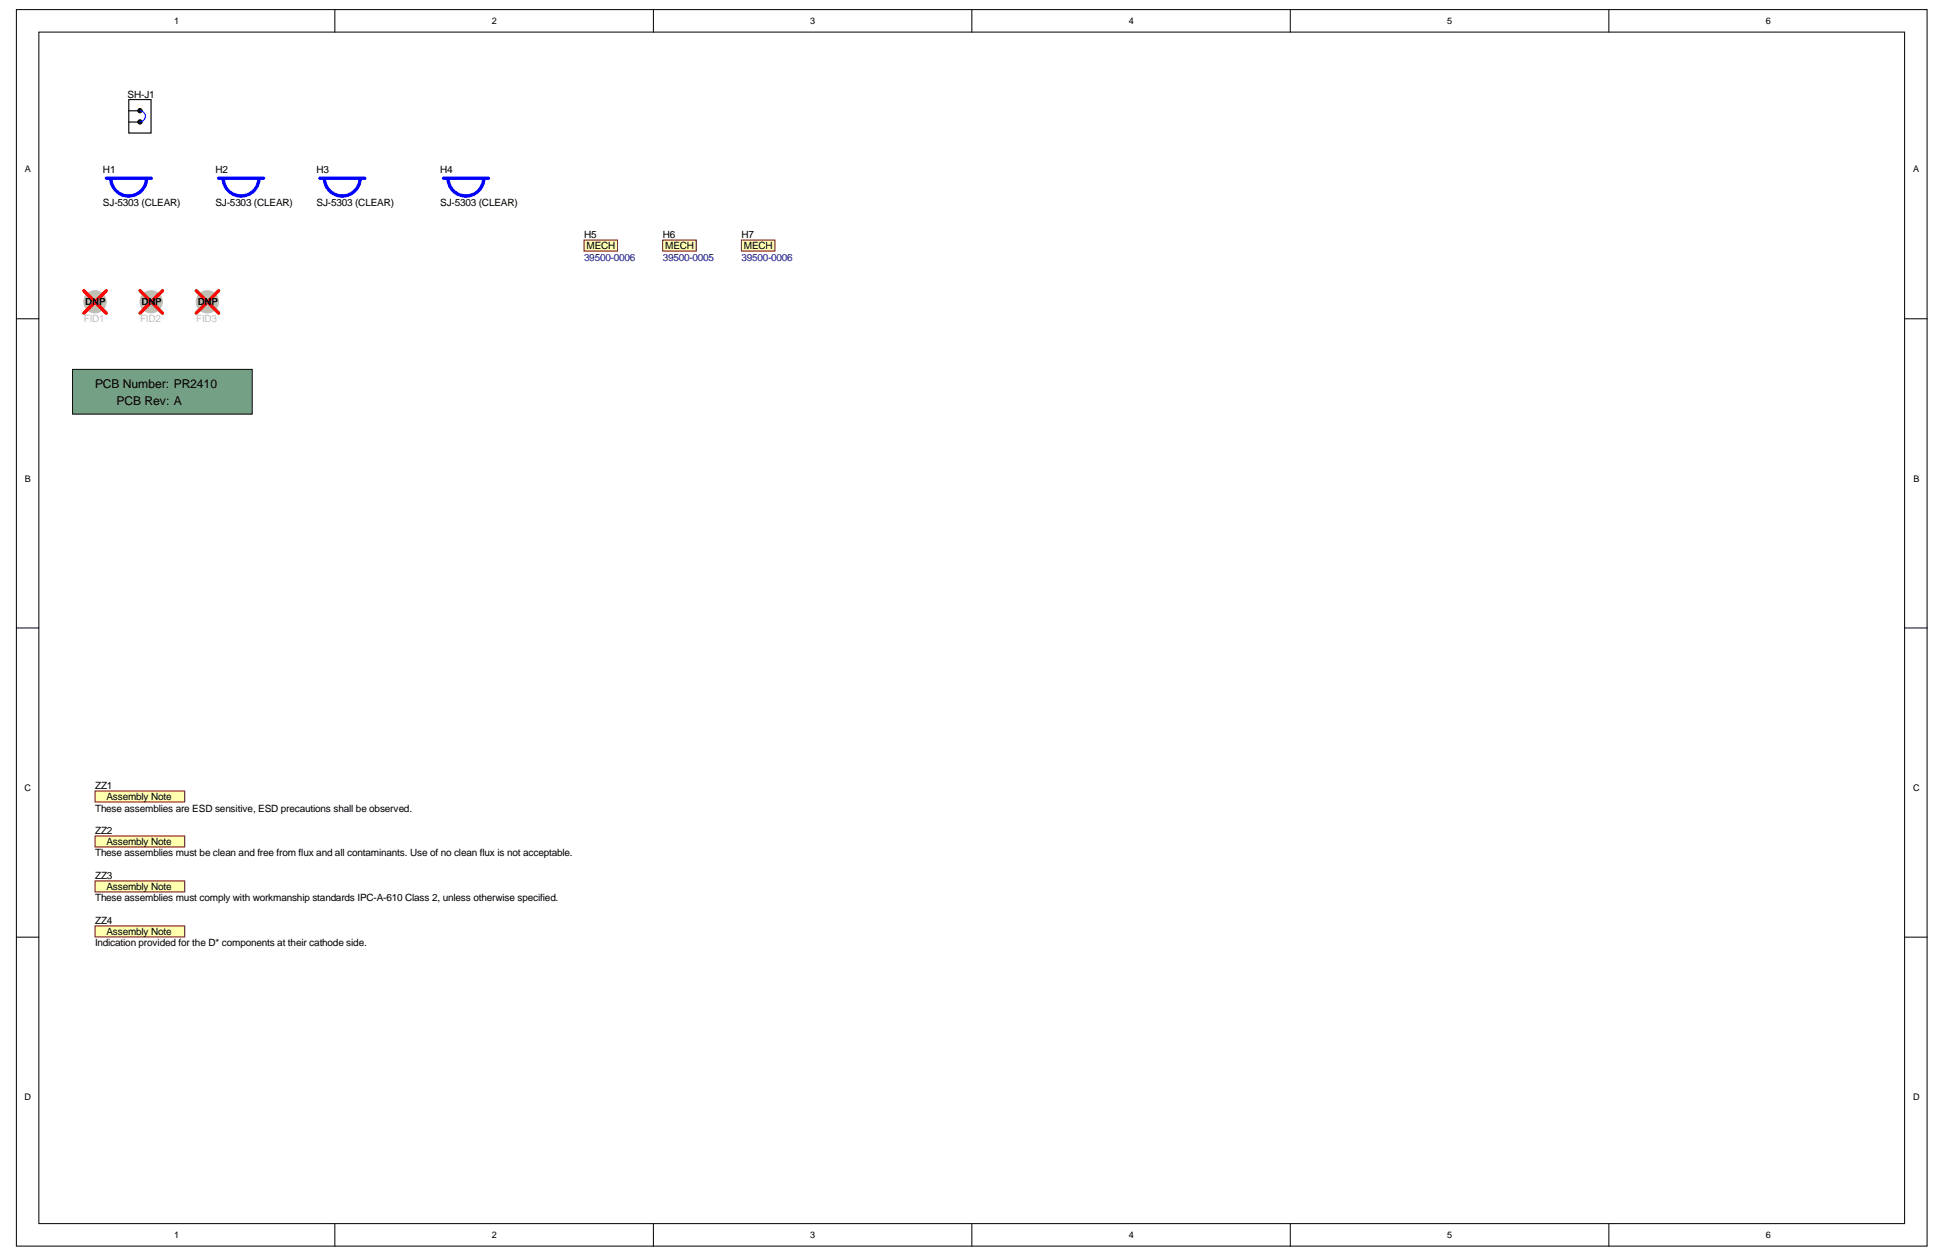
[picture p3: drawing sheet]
<svg xmlns="http://www.w3.org/2000/svg" width="432mm" height="279mm" viewBox="0 0 432 279" stroke-linecap="round" stroke-linejoin="round" font-family="sans-serif">
<g fill="#fff" stroke="#000" stroke-width=".22">
<path d="M3.6 2.1h424v274.3h-424z"/>
<path d="M8.6 7.1h414v264.3h-414z"/>
</g>
<g fill="none" stroke="#000" stroke-width=".22">
<path d="M74.3 2.1v5M145 2.1v5M215.6 2.1v5M286.3 2.1v5M357 2.1v5M3.6 70.7h5M422.7 70.7h5M3.6 139.3h5M422.7 139.3h5M3.6 207.9h5M422.7 207.9h5M74.3 271.5v5"/>
<path d="M145 271.5v5M215.6 271.5v5M286.3 271.5v5M357 271.5v5"/>
</g>
<g fill="#c0bebc" stroke="#c0bebc" stroke-width=".22">
<circle cx="33.5" cy="66.9" r="2.47"/>
<circle cx="33.5" cy="66.9" r=".97"/>
<circle cx="21.1" cy="66.9" r="2.47"/>
<circle cx="21.1" cy="66.9" r=".97"/>
<circle cx="46" cy="66.9" r="2.47"/>
<circle cx="46" cy="66.9" r=".97"/>
</g>
<path d="M18.6 64.5l5 5M23.6 64.5l-5 5M31.1 64.5l5 5M36.1 64.5l-5 5M43.5 64.5l5 5M48.5 64.5l-5 5" fill="none" stroke="#f00" stroke-width=".75"/>
<path d="M16.1 81.9h39.9v10h-39.9z" fill="#74a185" stroke="#000" stroke-width=".22"/>
<g fill="#ffffb0" stroke="#800000" stroke-width=".22">
<path d="M21.1 175.5h19.9v2.4h-19.9z"/>
<path d="M21.1 185.4h19.9v2.5h-19.9z"/>
<path d="M21.1 195.4h19.9v2.5h-19.9z"/>
</g>
<path d="M28.6 22.1h4.9v7.4h-4.9z" fill="#fff" stroke="#000" stroke-width=".25"/>
<g fill="#000" stroke="#000" stroke-width=".22">
<circle cx="31" cy="24.6" r=".47"/>
<circle cx="31" cy="27" r=".47"/>
</g>
<path d="M28.6 24.6h2.5M28.6 27.1h2.5" fill="none" stroke="#000" stroke-width=".25"/>
<path d="M31.1 24.6a1.22 1.22 0 0 1 1.2 1.2 1.22 1.22 0 0 1-1.2 1.2" fill="none" stroke="#00f" stroke-width=".25"/>
<g fill="#ffffb0" stroke="#800000" stroke-width=".22">
<path d="M129.6 53.3h7.4v2.4h-7.4z"/>
<path d="M21.1 205.4h19.9v2.4h-19.9z"/>
<path d="M147.1 53.3h7.4v2.4h-7.4z"/>
<path d="M164.5 53.3h7.4v2.4h-7.4z"/>
</g>
<path d="M23.6 39.5h10M32.5 39.5a4 4 0 0 1-3.9 4 4 4 0 0 1-4-4M48.5 39.5h10M57.5 39.5a4 4 0 0 1-4 4 4 4 0 0 1-4-4M71 39.5h10M79.9 39.5a4 4 0 0 1-4 4 4 4 0 0 1-3.9-4M98.4 39.5h10M107.3 39.5a4 4 0 0 1-3.9 4 4 4 0 0 1-4-4" fill="none" stroke="#00f" stroke-width=".75"/>
<g font-size="2.7">
<text x="21.1" y="86">PCB Number: PR2410</text>
<text x="25.9" y="89.7">PCB Rev: A</text>
</g>
<g font-size="2.2">
<text x="28.3" y="21.6">SH-J1</text>
<text x="22.8" y="38.4">H1</text>
<text x="47.8" y="38.4">H2</text>
<text x="70.2" y="38.4">H3</text>
<text x="97.7" y="38.4">H4</text>
<text x="22.8" y="45.6">SJ-5303 (CLEAR)</text>
<text x="47.8" y="45.6">SJ-5303 (CLEAR)</text>
<text x="70.2" y="45.6">SJ-5303 (CLEAR)</text>
<text x="97.7" y="45.6">SJ-5303 (CLEAR)</text>
<text x="129.6" y="52.8">H5</text>
<text x="147.1" y="52.8">H6</text>
<text x="164.5" y="52.8">H7</text>
<text x="130.1" y="55.3">MECH</text>
<text x="147.6" y="55.3">MECH</text>
<text x="165.1" y="55.3">MECH</text>
<text x="18.9" y="67.7">DNP</text>
<text x="31.4" y="67.7">DNP</text>
<text x="43.9" y="67.7">DNP</text>
<text x="21.1" y="175">ZZ1</text>
<text x="23.6" y="177.5">Assembly Note</text>
<text x="21.1" y="180">These assemblies are ESD sensitive, ESD precautions shall be observed.</text>
<text x="21.1" y="185">ZZ2</text>
<text x="21.1" y="190">These assemblies must be clean and free from flux and all contaminants. Use of no clean flux is not acceptable.</text>
<text x="23.6" y="187.5">Assembly Note</text>
<text x="21.1" y="195">ZZ3</text>
<text x="23.6" y="197.5">Assembly Note</text>
<text x="21.1" y="200">These assemblies must comply with workmanship standards IPC-A-610 Class 2, unless otherwise specified.</text>
<text x="21.1" y="204.9">ZZ4</text>
<text x="21.1" y="209.9">Indication provided for the D* components at their cathode side.</text>
<text x="23.6" y="207.4">Assembly Note</text>
</g>
<g font-size="2.2" fill="#000080">
<text x="129.6" y="57.8">39500-0006</text>
<text x="147.1" y="57.8">39500-0005</text>
<text x="164.5" y="57.8">39500-0006</text>
</g>
<g font-size="2.2" fill="#c0bebc">
<text x="18.6" y="71.5">FID1</text>
<text x="31.1" y="71.5">FID2</text>
<text x="43.5" y="71.5">FID3</text>
</g>
<g font-size="2">
<text x="38.6" y="5.3">1</text>
<text x="109.2" y="5.3">2</text>
<text x="179.8" y="5.3">3</text>
<text x="250.5" y="5.3">4</text>
<text x="321.1" y="5.3">5</text>
<text x="391.8" y="5.3">6</text>
<text x="5.5" y="38.3">A</text>
<text x="424.5" y="38.3">A</text>
<text x="5.5" y="106.8">B</text>
<text x="424.6" y="106.8">B</text>
<text x="5.5" y="175.4">C</text>
<text x="424.5" y="175.4">C</text>
<text x="5.5" y="244">D</text>
<text x="424.5" y="244">D</text>
<text x="38.6" y="274.7">1</text>
<text x="109.2" y="274.7">2</text>
<text x="179.8" y="274.7">3</text>
<text x="250.5" y="274.7">4</text>
<text x="321.1" y="274.7">5</text>
<text x="391.8" y="274.7">6</text>
</g>
</svg>
